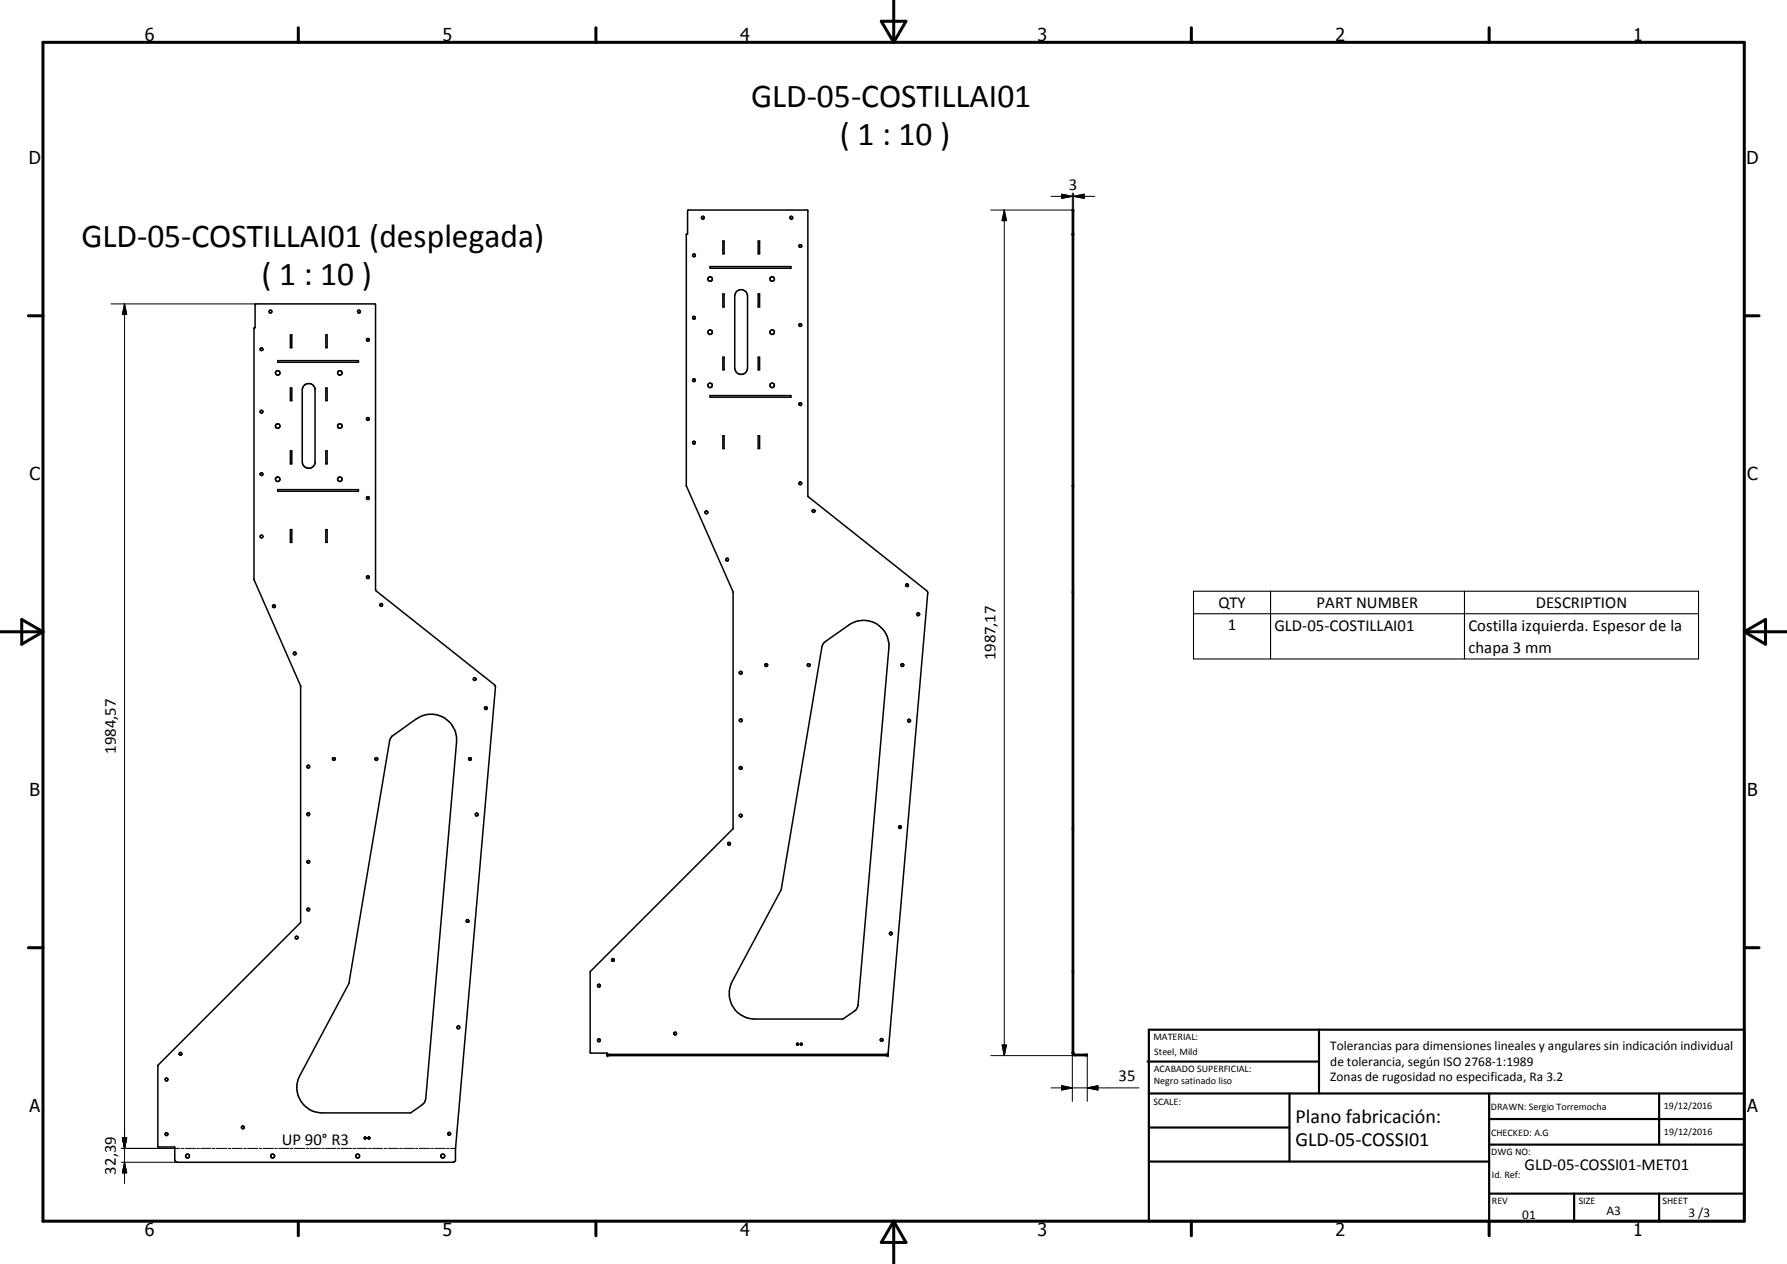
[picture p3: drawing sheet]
<svg xmlns="http://www.w3.org/2000/svg" width="420mm" height="297mm" viewBox="0 0 420 297" stroke-linecap="round" stroke-linejoin="round" font-family="sans-serif">
<g fill="none" stroke="#000" stroke-width=".35">
<path d="M170 56.6h.3v3h-.3zM178.3 56.6h.3v3h-.3zM252.1 55h.3M60 71.5l.2-.1 28 .1 .1 67.1 .1 .3 27.8 22 .3 .4-9.4 108.2v3.2l-.4 .4h-65l-.6-.4v-3.2h-4v-19.1l33.6-33.7v-55.5l-11-25v-59.1l.3-.1zM63.4 72.9a.34 .34 0 0 1 .5 .2 .34 .34 0 0 1-.2 .4h-.3l-.1-.2zM68.3 78.7h.3v3h-.3zM76.6 78.7h.3v3h-.3zM84.2 72.9h.4l.1 .3v.2h-.6zM86.2 79.7a.33 .33 0 0 1 .5-.1 .33 .33 0 0 1 0 .5 .33 .33 0 0 1-.5-.1zM167 62.7h19v.3h-19zM170 69.1h.3v3h-.3zM173.2 68.5a1.53 1.53 0 0 1 1.6-.3 1.53 1.53 0 0 1 1 1.4v16.9a1.5 1.5 0 0 1-1.5 1.5 1.5 1.5 0 0 1-1.5-1.5v-16.9z"/>
<path d="M178.3 69.1h.3v3h-.3zM61.2 81.9a.34 .34 0 0 1 .5-.1 .34 .34 0 0 1 .1 .5h-.6zM65.3 84.8h19v.3h-19zM68.3 91.2h.3v2.9h-.3zM71.5 90.6a1.52 1.52 0 0 1 2.6 .7v17.5a1.52 1.52 0 0 1-1.7 1.2 1.52 1.52 0 0 1-1.3-1.5v-16.9zM76.6 91.2h.3v2.9h-.3zM162.9 89.2l.4-.2 .2 .2v.3l-.5 .2zM167 93h19v.3h-19zM170 83.9h.3v3h-.3zM178.3 83.9h.3v3h-.3zM61.2 111.3l.3-.2a.32 .32 0 0 1 .3 .4 .32 .32 0 0 1-.4 .2 .32 .32 0 0 1-.2-.4zM65.3 115.1h19v.3h-19z"/>
<path d="M68.3 106h.3v3h-.3zM76.6 106h.3v3h-.3zM162.9 103.8l.4-.1 .2 .4-.5 .2zM170 102.4h.3v3h-.3zM178.3 102.4h.3v3h-.3zM188 113.3h.4l.1 .3-.1 .2h-.5zM68.3 124.5h.3v3h-.3zM76.6 124.5h.3v3h-.3zM86.2 135.5l.2-.2a.35 .35 0 0 1 .4 .3 .35 .35 0 0 1-.3 .4l-.2-.1zM69 153.4a.34 .34 0 0 1 .5-.1 .34 .34 0 0 1 0 .5h-.5zM89.4 142l.3-.2a.33 .33 0 0 1 .3 .4 .33 .33 0 0 1-.5 .3 .33 .33 0 0 1-.1-.5zM111.4 159.3a.34 .34 0 0 1 .5 .1 .34 .34 0 0 1-.2 .5h-.2l-.2-.2z"/>
<path d="M193.6 151.2l5.9-4.3a6 6 0 0 1 6.5-.3 6 6 0 0 1 3 5.7l-7.3 84.1-.5 1-3 2.1h-20.8a6 6 0 0 1-5.2-8.9l11.5-21.5 9.5-57zM78.2 178.2a.34 .34 0 0 1 .5-.1 .34 .34 0 0 1 0 .5 .34 .34 0 0 1-.5-.1zM92.1 173l5.8-4a6 6 0 0 1 6.4-.4 6 6 0 0 1 3 5.8l-7.4 84.4-.6 .8-2.7 1.9h-20.8a6 6 0 0 1-5.3-8.8l11.5-21.6 9.6-57zM110.2 178.2a.34 .34 0 0 1 .6 0 .34 .34 0 0 1-.3 .5l-.3-.2zM113.9 166.2h.5l.2 .2-.1 .2-.3 .2-.2-.2zM213.5 169.2l.4-.2 .2 .2v.3a.34 .34 0 0 1-.5 .1 .34 .34 0 0 1-.1-.4zM72.2 191.2l.3-.2a.33 .33 0 0 1 .3 .4 .33 .33 0 0 1-.4 .2 .33 .33 0 0 1-.2-.4zM111.8 191.3l.5-.2 .1 .4-.4 .2zM171.1 198.1l.6-.1v.4l-.3 .2-.3-.1zM173.8 180.4l.3-.3 .4 .4-.1 .2-.3 .1-.2-.1zM211.4 194.2l.4-.1 .1 .4-.2 .2-.3-.1-.1-.2zM109.7 216.2h.4l.2 .2-.1 .3h-.5z"/>
<path d="M209.3 219.1h.4v.5h-.5l-.1-.3zM69.5 220.1l.3-.1 .3 .2-.1 .4h-.5zM38.9 253.4l.5 .1v.4h-.5l-.1-.2zM107.5 241.3l.2-.2a.34 .34 0 0 1 .4 .3 .34 .34 0 0 1-.3 .4l-.3-.1zM142.8 247.8h66M187.3 245.3l.4-.1v.3l-.3 .1zM188.2 245.3l.3-.1 .1 .3-.3 .1zM207 244.2l.5-.1 .1 .4a.32 .32 0 0 1-.5 .1 .32 .32 0 0 1-.1-.4zM208.8 247.8v.3h-66v-.6l-4-.1v-19.1l33.6-33.6v-55.6l-11-24.9v-59.1l.3-.1v-5.4l.2-.2h28v67.1l28 22.4 .2 .3-9.3 108.8M208.8 247.7v.1M252.1 247.5v-198.1h.3v198.1M252.1 247.5h.3"/>
<path d="M252.1 247.5l.2 .3 .4 .3h2.9v-.3h-3l-.2-.3M38.9 266.3l.5 .1v.3l-.3 .2-.2-.2zM56.9 264.7h.4l.1 .2v.3h-.6zM85.7 267.3h.3l.1 .2-.4 .1zM86.6 267.3h.3v.2l-.3 .1zM105.3 266.3l.4-.2 .2 .4-.4 .2z"/>
<circle cx="163.2" cy="60" r=".33"/>
<circle cx="165.3" cy="51.2" r=".32"/>
<circle cx="186.1" cy="51.2" r=".33"/>
<circle cx="188.2" cy="57.8" r=".32"/>
<circle cx="163.2" cy="74.7" r=".34"/>
<circle cx="167" cy="65.6" r=".53"/>
<circle cx="167" cy="78.1" r=".54"/>
<circle cx="181.6" cy="78.1" r=".54"/>
<circle cx="181.6" cy="65.6" r=".53"/>
<circle cx="188.2" cy="76.4" r=".32"/>
<circle cx="61.5" cy="96.7" r=".32"/>
<circle cx="65.3" cy="87.6" r=".53"/>
<circle cx="79.9" cy="87.6" r=".52"/>
<circle cx="86.5" cy="98.5" r=".33"/>
<circle cx="167" cy="90.6" r=".53"/>
<circle cx="181.6" cy="90.6" r=".53"/>
<circle cx="188.2" cy="95" r=".32"/>
<circle cx="65.3" cy="112.6" r=".53"/>
<circle cx="65.3" cy="100.1" r=".53"/>
<circle cx="79.9" cy="112.6" r=".53"/>
<circle cx="79.9" cy="100.1" r=".53"/>
<circle cx="86.5" cy="117" r=".33"/>
<circle cx="61.5" cy="126.1" r=".32"/>
<circle cx="166.1" cy="120.4" r=".34"/>
<circle cx="171" cy="131.5" r=".32"/>
<circle cx="191.3" cy="120.1" r=".32"/>
<circle cx="213.3" cy="137.5" r=".31"/>
<circle cx="64.4" cy="142.5" r=".33"/>
<circle cx="174.1" cy="158.1" r=".34"/>
<circle cx="180.2" cy="156.3" r=".34"/>
<circle cx="190.1" cy="156.3" r=".34"/>
<circle cx="212.2" cy="156.3" r=".34"/>
<circle cx="215.9" cy="144.4" r=".34"/>
<circle cx="88.5" cy="178.4" r=".33"/>
<circle cx="174.1" cy="169.3" r=".34"/>
<circle cx="72.5" cy="180.2" r=".33"/>
<circle cx="174.1" cy="191.6" r=".34"/>
<circle cx="72.5" cy="202.5" r=".32"/>
<circle cx="72.5" cy="213.7" r=".32"/>
<circle cx="140.8" cy="231.6" r=".33"/>
<circle cx="144.1" cy="225.6" r=".33"/>
<circle cx="42.4" cy="247.6" r=".34"/>
<circle cx="140.8" cy="244.5" r=".34"/>
<circle cx="158.7" cy="242.9" r=".33"/>
<circle cx="44.1" cy="271.7" r=".45"/>
<circle cx="64.1" cy="271.7" r=".46"/>
<circle cx="84.1" cy="271.7" r=".45"/>
<circle cx="104.1" cy="271.7" r=".46"/>
</g>
<g fill="#000">
<circle cx="252.1" cy="55" r=".18"/>
<circle cx="252.4" cy="55" r=".18"/>
<circle cx="70.7" cy="161.2" r=".18"/>
<circle cx="142.8" cy="248.1" r=".18"/>
<circle cx="142.8" cy="247.8" r=".18"/>
<circle cx="208.8" cy="247.8" r=".18"/>
<circle cx="208.8" cy="248.1" r=".18"/>
</g>
<g fill="none" stroke="#000" stroke-width=".24">
<path d="M232.9 49.4h19.2M236.1 49.4l.5 2.5h-1zM236.1 49.4v198.7M247.1 46.1h10.3M249.6 45.6l2.5 .5-2.5 .5zM252.1 45.4v4.2M252.4 46.1l2.5-.5v1zM252.4 45.4v4.2M26.1 71.4h34.1M29.3 71.4l.5 2.5h-1zM29.3 71.4v206.7M232.9 248.1h19.8"/>
<path d="M235.6 245.6h1l-.5 2.5zM247.1 255.7h20.7M249.6 255.1l2.5 .6-2.5 .5zM252.1 247.3v11.5M255.6 255.7l2.5-.6v1.1zM255.6 248.1v10.7M28.5 269.9h13.8M28.5 273.1h13.2M28.8 267.4h1l-.5 2.5zM29.3 273.1l.5 2.5h-1zM42.6 269.9h.7M43.5 269.9h2.5"/>
<path d="M46.3 269.9h.6M47.2 269.9h2.4M49.9 269.9h.7M50.9 269.9h2.4M53.6 269.9h.7M54.6 269.9h2.4M57.3 269.9h.6M58.2 269.9h2.5M61 269.9h.6M61.9 269.9h2.4M64.6 269.9h.6M65.6 269.9h2.4"/>
<path d="M68.3 269.9h.6M69.2 269.9h2.5M72 269.9h.6M72.9 269.9h2.4M75.6 269.9h.6M76.5 269.9h2.5M79.3 269.9h.6M80.2 269.9h2.5M83 269.9h.6M83.9 269.9h2.4M86.6 269.9h.7M87.6 269.9h2.4"/>
<path d="M90.3 269.9h.6M91.2 269.9h2.5M94 269.9h.6M94.9 269.9h2.5M97.7 269.9h.5M98.6 269.9h2.4M101.3 269.9h.6M102.2 269.9h2.5M105 269.9h.6M105.9 269.9h1.2"/>
</g>
<g fill="none" stroke="#000" stroke-width=".71">
<path d="M10.1 9.9h400v277.1h-400zM70.1 6.5v3.4M140.1 6.5v3.4M207.2 5h5.8l-2.9 4.9zM210.1 0v9.9M280.1 6.5v3.4M350.1 6.5v3.4M6.7 74.2h3.4M410.1 74.2h3.5M.1 148.5h10M5.1 145.6l5 2.9-5 2.9zM410.1 148.5h10"/>
<path d="M410.1 148.5l5-2.9v5.8zM6.7 222.7h3.4M410.1 222.7h3.5M70.1 287v3.4M140.1 287v3.4M210.1 287v10M210.1 287l2.9 5h-5.8zM280.1 287v3.4M350.1 287v3.4"/>
</g>
<g fill="none" stroke="#000" stroke-width=".51">
<path d="M269.8 249.5h40.3M270.1 242h140v45h-140zM270.1 257h140M303.2 257v16M310.1 242v15M350.1 257v30M390.1 257v12M270.1 265h33.1M270.1 273h80M350.1 269h60M350.1 263h60M350.1 280.5h60"/>
<path d="M370.1 280.5v6.5M390.1 280.5v6.5"/>
</g>
<path d="M280.6 138.9h118.8v16h-118.8zM298.7 138.9v16M344.3 138.9v16M280.6 144.2h118.8" fill="none" stroke="#000" stroke-width=".25"/>
<path d="M236.1 49.4l.5 2.5h-1zM249.6 45.6l2.5 .5-2.5 .5zM252.4 46.1l2.5-.5v1zM29.3 71.4l.5 2.5h-1zM235.6 245.6h1l-.5 2.5zM249.6 255.1l2.5 .6-2.5 .5zM255.6 255.7l2.5-.6v1.1zM28.8 267.4h1l-.5 2.5zM29.3 273.1l.5 2.5h-1z" fill="#000"/>
<g font-size="7.9">
<text x="176.6" y="25.1">GLD-05-COSTILLAI01</text>
<text x="197.4" y="34.1">( 1 : 10 )</text>
<text x="19.1" y="58">GLD-05-COSTILLAI01 (desplegada)</text>
<text x="61.5" y="67">( 1 : 10 )</text>
</g>
<g font-size="4.7">
<text x="304.6" y="263.9">Plano fabricación:</text>
<text x="304.6" y="269.3">GLD-05-COSSI01</text>
</g>
<g font-size="4.2">
<text x="34" y="9.6">6</text>
<text x="104" y="9.6">5</text>
<text x="174" y="9.6">4</text>
<text x="244" y="9.6">3</text>
<text x="314" y="9.6">2</text>
<text x="384" y="9.6">1</text>
<text x="6.8" y="38.7">D</text>
<text x="410.6" y="38.7">D</text>
<text x="7" y="112.9">C</text>
<text x="410.8" y="112.9">C</text>
<text x="7" y="187.1">B</text>
<text x="410.8" y="187.1">B</text>
<text x="7" y="261.4">A</text>
<text x="410.8" y="261.4">A</text>
<text x="34" y="290.4">6</text>
<text x="104" y="290.4">5</text>
<text x="174" y="290.4">4</text>
<text x="244" y="290.4">3</text>
<text x="314" y="290.4">2</text>
<text x="384" y="290.4">1</text>
</g>
<g font-size="3.9">
<text x="251.3" y="44.6">3</text>
<text x="286.5" y="142.9">QTY</text>
<text x="309.6" y="142.9">PART NUMBER</text>
<text x="361.1" y="142.9">DESCRIPTION</text>
<text x="288.7" y="148.2">1</text>
<text x="299.6" y="148.2">GLD-05-COSTILLAI01</text>
<text x="345.3" y="148.3">Costilla izquierda. Espesor de la</text>
<text x="234" y="155.2" transform="rotate(-90 234 155.2)">1987,17</text>
<text x="345.3" y="153.5">chapa 3 mm</text>
<text x="27.3" y="177.2" transform="rotate(-90 27.3 177.2)">1984,57</text>
<text x="263" y="254.1">35</text>
<text x="66.2" y="269.1">UP 90° R3</text>
<text x="358.5" y="275">GLD-05-COSSI01-MET01</text>
<text x="27.3" y="276" transform="rotate(-90 27.3 276)">32,39</text>
</g>
<g font-size="3.1">
<text x="312.7" y="246.8">Tolerancias para dimensiones lineales y angulares sin indicación individual</text>
<text x="312.7" y="250.4">de tolerancia, según ISO 2768-1:1989</text>
<text x="312.7" y="254">Zonas de rugosidad no especificada, Ra 3.2</text>
<text x="357.9" y="286.4">01</text>
<text x="377.7" y="285.6">A3</text>
<text x="397" y="285.9">3 /3</text>
</g>
<g font-size="2.4">
<text x="271.2" y="244.4">MATERIAL:</text>
<text x="271.3" y="252">ACABADO SUPERFICIAL:</text>
<text x="271.4" y="247.9">Steel, Mild</text>
<text x="271.3" y="254.6">Negro satinado liso</text>
<text x="271.2" y="259.7">SCALE:</text>
<text x="350.6" y="260.8">DRAWN: Sergio Torremocha</text>
<text x="391.2" y="260.6">19/12/2016</text>
<text x="350.6" y="267">CHECKED: A.G</text>
<text x="391.2" y="266.7">19/12/2016</text>
<text x="350.6" y="271.4">DWG NO:</text>
<text x="350.8" y="276.9">Id. Ref:</text>
<text x="350.8" y="282.8">REV</text>
<text x="371.2" y="282.9">SIZE</text>
<text x="390.9" y="282.9">SHEET</text>
</g>
</svg>
